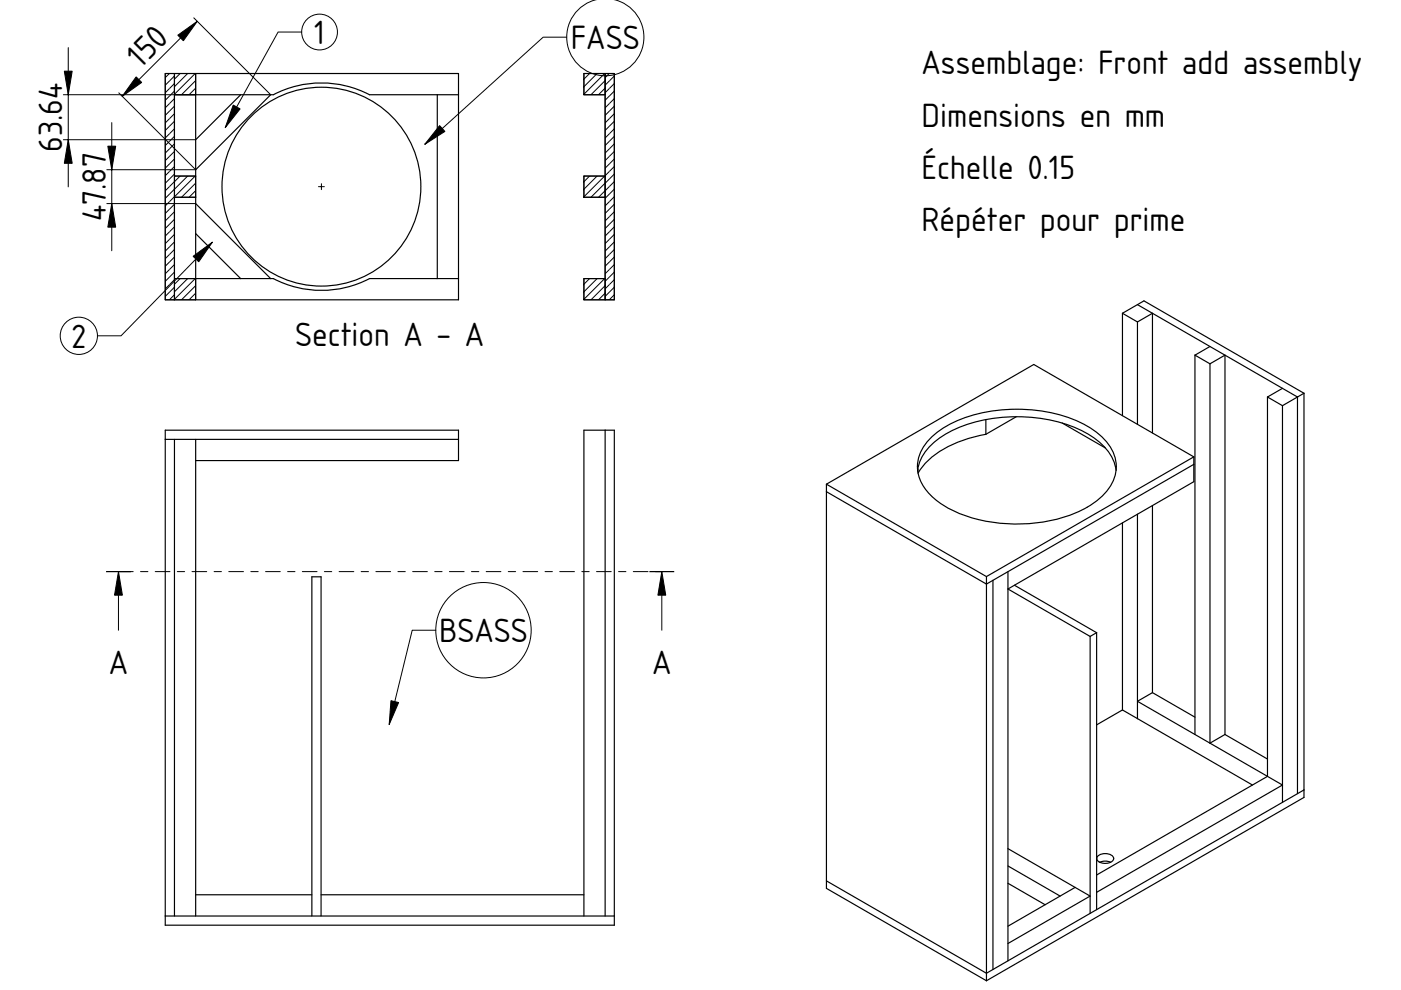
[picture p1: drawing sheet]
<svg xmlns="http://www.w3.org/2000/svg" width="297mm" height="210mm" viewBox="0 0 297 210" stroke-linecap="round" stroke-linejoin="round" font-family="sans-serif">
<g fill="none" stroke="#000" stroke-width=".21">
<path d="M126.4 -.1a8.2 8.2 0 0 0-4.8 12.6 8.2 8.2 0 0 0 13.5 0 8.2 8.2 0 0 0-4.8-12.5M14.5 10.1v29.5M25.2 19.7l16.3 16.3h-18.8M35 15.6h2v48h-2zM36 15.5l-1 1M37 15.6h4.5v4.5h-4.5zM37 16.1l-2 2M37 17.7l-2 2M37 19.3l-2 2M38.2 15.5l-1.3 1.3M39.8 15.5l-2.9 2.9M41.1 3.8l16.3 16.3"/>
<path d="M41.4 15.5l-4.5 4.5M41.5 17l-3.1 3.1M41.5 18.6l-1.5 1.5M41.8 4.5l-15.9 15.9M64 6.8h-5l-11.2 20.3M120.2 7.9h-5l-25.1 22.7M123.8 15.6h4.5v4.5h-4.5zM125 15.5l-1.3 1.3M126.6 15.5l-2.9 2.9M128.2 15.5l-4.5 4.5M128.3 15.6h1.9v48h-1.9zM128.3 17l-3.1 3.1"/>
<path d="M128.3 18.6l-1.5 1.5M129.2 15.5l-1 1M130.3 16.1l-2.1 2M130.3 17.7l-2.1 2M130.3 19.3l-2.1 2M13.4 20.1h28.1M13.4 29.6h28.1M23.7 26v27.2M37 37.3h4.5v4.5h-4.5zM37 20.9l-2 2M37 22.5l-2 2M37 24.1l-2 2"/>
<path d="M37 25.7l-2 2M37 27.3l-2 2M37 28.9l-2 2M37 30.5l-2 2M37 32.1l-2 2M37 33.7l-2 2M37 35.3l-2 2M37 36.9l-2 2M38.2 37.3l-3.2 3.2M39.8 37.3l-2.9 2.9M41.4 37.3l-6.4 6.4M41.5 38.8l-3.1 3.1"/>
<path d="M82.6 39.6h.1M123.8 37.3h4.5v4.5h-4.5zM125 37.3l-1.3 1.3M126.6 37.3l-2.9 2.9M128.2 37.3l-4.5 4.5M130.3 20.9l-2.1 2M130.3 22.5l-2.1 2M130.3 24.1l-2.1 2M130.3 25.7l-2.1 2M130.3 27.3l-2.1 2M130.3 28.9l-2.1 2M130.3 30.5l-2.1 2"/>
<path d="M130.3 32.1l-2.1 2M130.3 33.7l-2.1 2M130.3 35.3l-2.1 2M130.3 36.9l-5.1 5M130.3 38.5l-3.5 3.4M22.7 43.2h18.8M37 59.1h4.5v4.5h-4.5zM37 40.1l-2 2M37 43.3l-2 2M37 44.8l-2 2.1M37 46.4l-2 2.1M37 48l-2 2.1"/>
<path d="M37 49.6l-2 2.1M37 51.2l-2 2.1M37 52.8l-2 2.1M37 54.4l-2 2.1M37 56l-2 2.1M37 57.6l-2 2.1M37 59.2l-2 2.1M38.2 59l-1.3 1.3M39.8 59l-2.9 2.9M41.4 59l-4.5 4.5M41.5 40.4l-1.5 1.5M45 51.3l-19.3 19.9h-5"/>
<path d="M123.8 59.1h4.5v4.5h-4.5zM125 59l-1.3 1.3M126.6 59l-2.9 2.9M128.2 59l-4.5 4.5M130.3 40.1l-2.1 2M130.3 41.7l-2.1 2M130.3 43.3l-2.1 2M130.3 44.8l-2.1 2.1M130.3 46.4l-2.1 2.1M130.3 48l-2.1 2.1M130.3 49.6l-2.1 2.1M130.3 51.2l-2.1 2.1"/>
<path d="M130.3 52.8l-2.1 2.1M130.3 54.4l-2.1 2.1M130.3 56l-2.1 2.1M130.3 57.6l-2.1 2.1M130.3 59.2l-2.1 2.1M37 60.8l-2 2.1M37 62.4l-1.1 1.2M41.5 60.5l-3.1 3.1M41.5 62.1l-1.5 1.5M128.3 60.5l-3.1 3.1M128.3 62.1l-1.5 1.5M130.3 60.8l-2.1 2.1"/>
<path d="M130.3 62.4l-1.2 1.2M25.1 126.2v7.5M92.4 133.6h-5l-4.9 20M140.3 126.2v7.5M82.6 143.7h.1"/>
<circle cx="67.8" cy="6.8" r="3.8"/>
<circle cx="16.7" cy="71.2" r="3.9"/>
<circle cx="102.5" cy="133.6" r="10.1"/>
</g>
<g fill="none" stroke="#000" stroke-width=".25">
<path d="M35 15.6h62.2v48h-62.2zM37 15.6v48M41.5 15.6v48M128.3 15.6v48M37 20.1h21a22 22 0 0 1 20.3 0h18.9M37 37.3h4.5M51 20.1l-9.5 9.5M57.4 20.1l-15.9 15.9M92.7 20.1v39M128.3 20.1h-4.5v-4.5h6.4v48h-6.4v-4.5h4.5M128.3 37.3h-4.5v4.5h4.5M37 59.1h21a22 22 0 0 0 20.3 0h18.9"/>
<path d="M37 41.8h4.5M41.5 49.5l9.5 9.6M41.5 43.2l15.9 15.9M238 66.4l3.2 1.9M238 66.4v21.7M238 66.4l4.5-2.6 34 19.6M241.2 68.3v21.7M241.2 68.3l3.1-1.9v25.4M241.2 64.6l33.9 19.6v84.1M253.4 75.3l3.1 1.8M253.4 75.3v80.4M256.5 77.1v80.5l3.2-1.9"/>
<path d="M256.5 73.5l-3.1 1.8M256.5 77.1l3.2-1.8v80.4M35 93.2h62.2M37 93.2v101M41.5 97.7h55.7v-6.5h-62.2v105h95.2v-105h-6.4v103M41.5 93.2v101M128.3 91.2v103M194.6 99.7a11.3 11.3 0 0 1 6.6-8.1 33.2 33.2 0 0 1 28.8 0 11.3 11.3 0 0 1 6.6 8.1M194.6 99.4v.7M197.7 92.5a26 26 0 0 1 15.9-5.7 30.7 30.7 0 0 1 17.6 3.9 10.2 10.2 0 0 1 5.5 8.2 10 10 0 0 1-5.2 8 31.8 31.8 0 0 1-22.4 3.6 21 21 0 0 1-12.7-6.6 7.7 7.7 0 0 1 .4-10.5zM209 92.1a23 23 0 0 0-13.1 6.5l-1.2 1.7M209 89v3.1"/>
<path d="M215.5 88.4l-6.5 3.7M225.2 89.7l9.2 5.3M253.1 98.5l-44 25.3-33.9-19.5M253.1 96.9v5.2l-39.4 22.8 17.4 10M253.1 96.9l-44 25.3M253.1 96.9l-33.9-19.6-44 25.4M268.7 84.2l3.2 1.8M268.7 84.2v80.4l-36.2 20.9M271.9 86v84.1M271.9 82.3l-3.2 1.9M276.5 83.4v85.7l-67.4 38.8M276.5 83.4l-4.6 2.6"/>
<path d="M175.2 102.7v85.7l33.9 19.5M175.2 102.7l33.9 19.5M238 110.9v39.6M241.2 109v43.4M244.3 107.2v39.7M209.1 122.2v85.7M210.5 123v82.6M213.7 121.2v82.5M215.1 124.1l17.4 10M231.1 134.9v58.8M232.5 134.1l-1.4 .8M232.5 134.1v58.8"/>
<path d="M238 150.5l-5.5 3.2M238 150.5l27.5 15.9M244.3 146.9l-3.1 1.8 30.7 17.7-39.4 22.8M244.3 146.9l9.1 5.2M259.7 155.7l9 5.2M213.7 179.9l17.4 10.1-17.4 10M276.5 167.5l-67.4 38.9-33.9-19.6M35 194.2h95.2M41.5 189.7h24.6M66.1 194.2v-71.9h2v71.9M68.1 189.7h55.7M213.7 183.6l11.1 6.4"/>
<path d="M213.7 187.3l7.9 4.5M227.9 188.2l-14.2 8.2M232.9 181.4a2.53 2.53 0 0 1 3.1 .3 1.18 1.18 0 0 1-1.4 1.3l-1.2-.1a.84 .84 0 0 1-.8-.6 .84 .84 0 0 1 .3-.9zM233.2 182.8l.9-.2 1.4 .2"/>
<circle cx="68.1" cy="39.6" r="21.1"/>
</g>
<g fill="#000" stroke="#000" stroke-width=".21">
<path d="M37.7 7.5l4.1-3-2.9 4.1zM13.6 15.1h1.7l-.8 5zM14.5 29.6l.8 5h-1.7zM22.9 31h1.6l-.8 5zM28.9 16.3l1.1 1.2-4.1 2.9zM49.4 22.3l1.5 .8-3.1 4zM93.2 26.6l1.1 1.3-4.2 2.7zM23.7 43.2l.8 5h-1.6zM40.9 54.3l4.1-3-2.9 4.2zM25.1 121.2l.8 5h-1.6zM140.3 121.2l.9 5h-1.7zM82.9 148.6l1.6 .4-2 4.6z"/>
<path d="M68.1 39v1.2zM67.5 39.6h1.3z" fill-rule="evenodd"/>
</g>
<path d="M25.1 121.2h115.2" fill="none" stroke="#000" stroke-width=".21" stroke-dasharray="3.1 1.6 1.6 1.6"/>
<path d="M22.6 121.2h5M137.8 121.2h5" fill="none" stroke="#000" stroke-width=".26"/>
<g font-size="6.7">
<text x="66.6" y="9.4">1</text>
<text x="121" y="10.5">FASS</text>
<text x="29.9" y="14.7" transform="rotate(-45 29.9 14.7)">150</text>
<text x="195.4" y="15.7">Assemblage: Front add assembly</text>
<text x="195.4" y="26.8">Dimensions en mm</text>
<text x="13.2" y="32.2" transform="rotate(-90 13.2 32.2)">63.64</text>
<text x="195.4" y="37.9">Échelle 0.15</text>
<text x="22.4" y="46.9" transform="rotate(-90 22.4 46.9)">47.87</text>
<text x="195.4" y="49">Répéter pour prime</text>
<text x="15.2" y="73.8">2</text>
<text x="62.6" y="73.5">Section A - A</text>
<text x="93.1" y="136.2">BSASS</text>
<text x="23.1" y="143">A</text>
<text x="138.3" y="143">A</text>
</g>
</svg>
